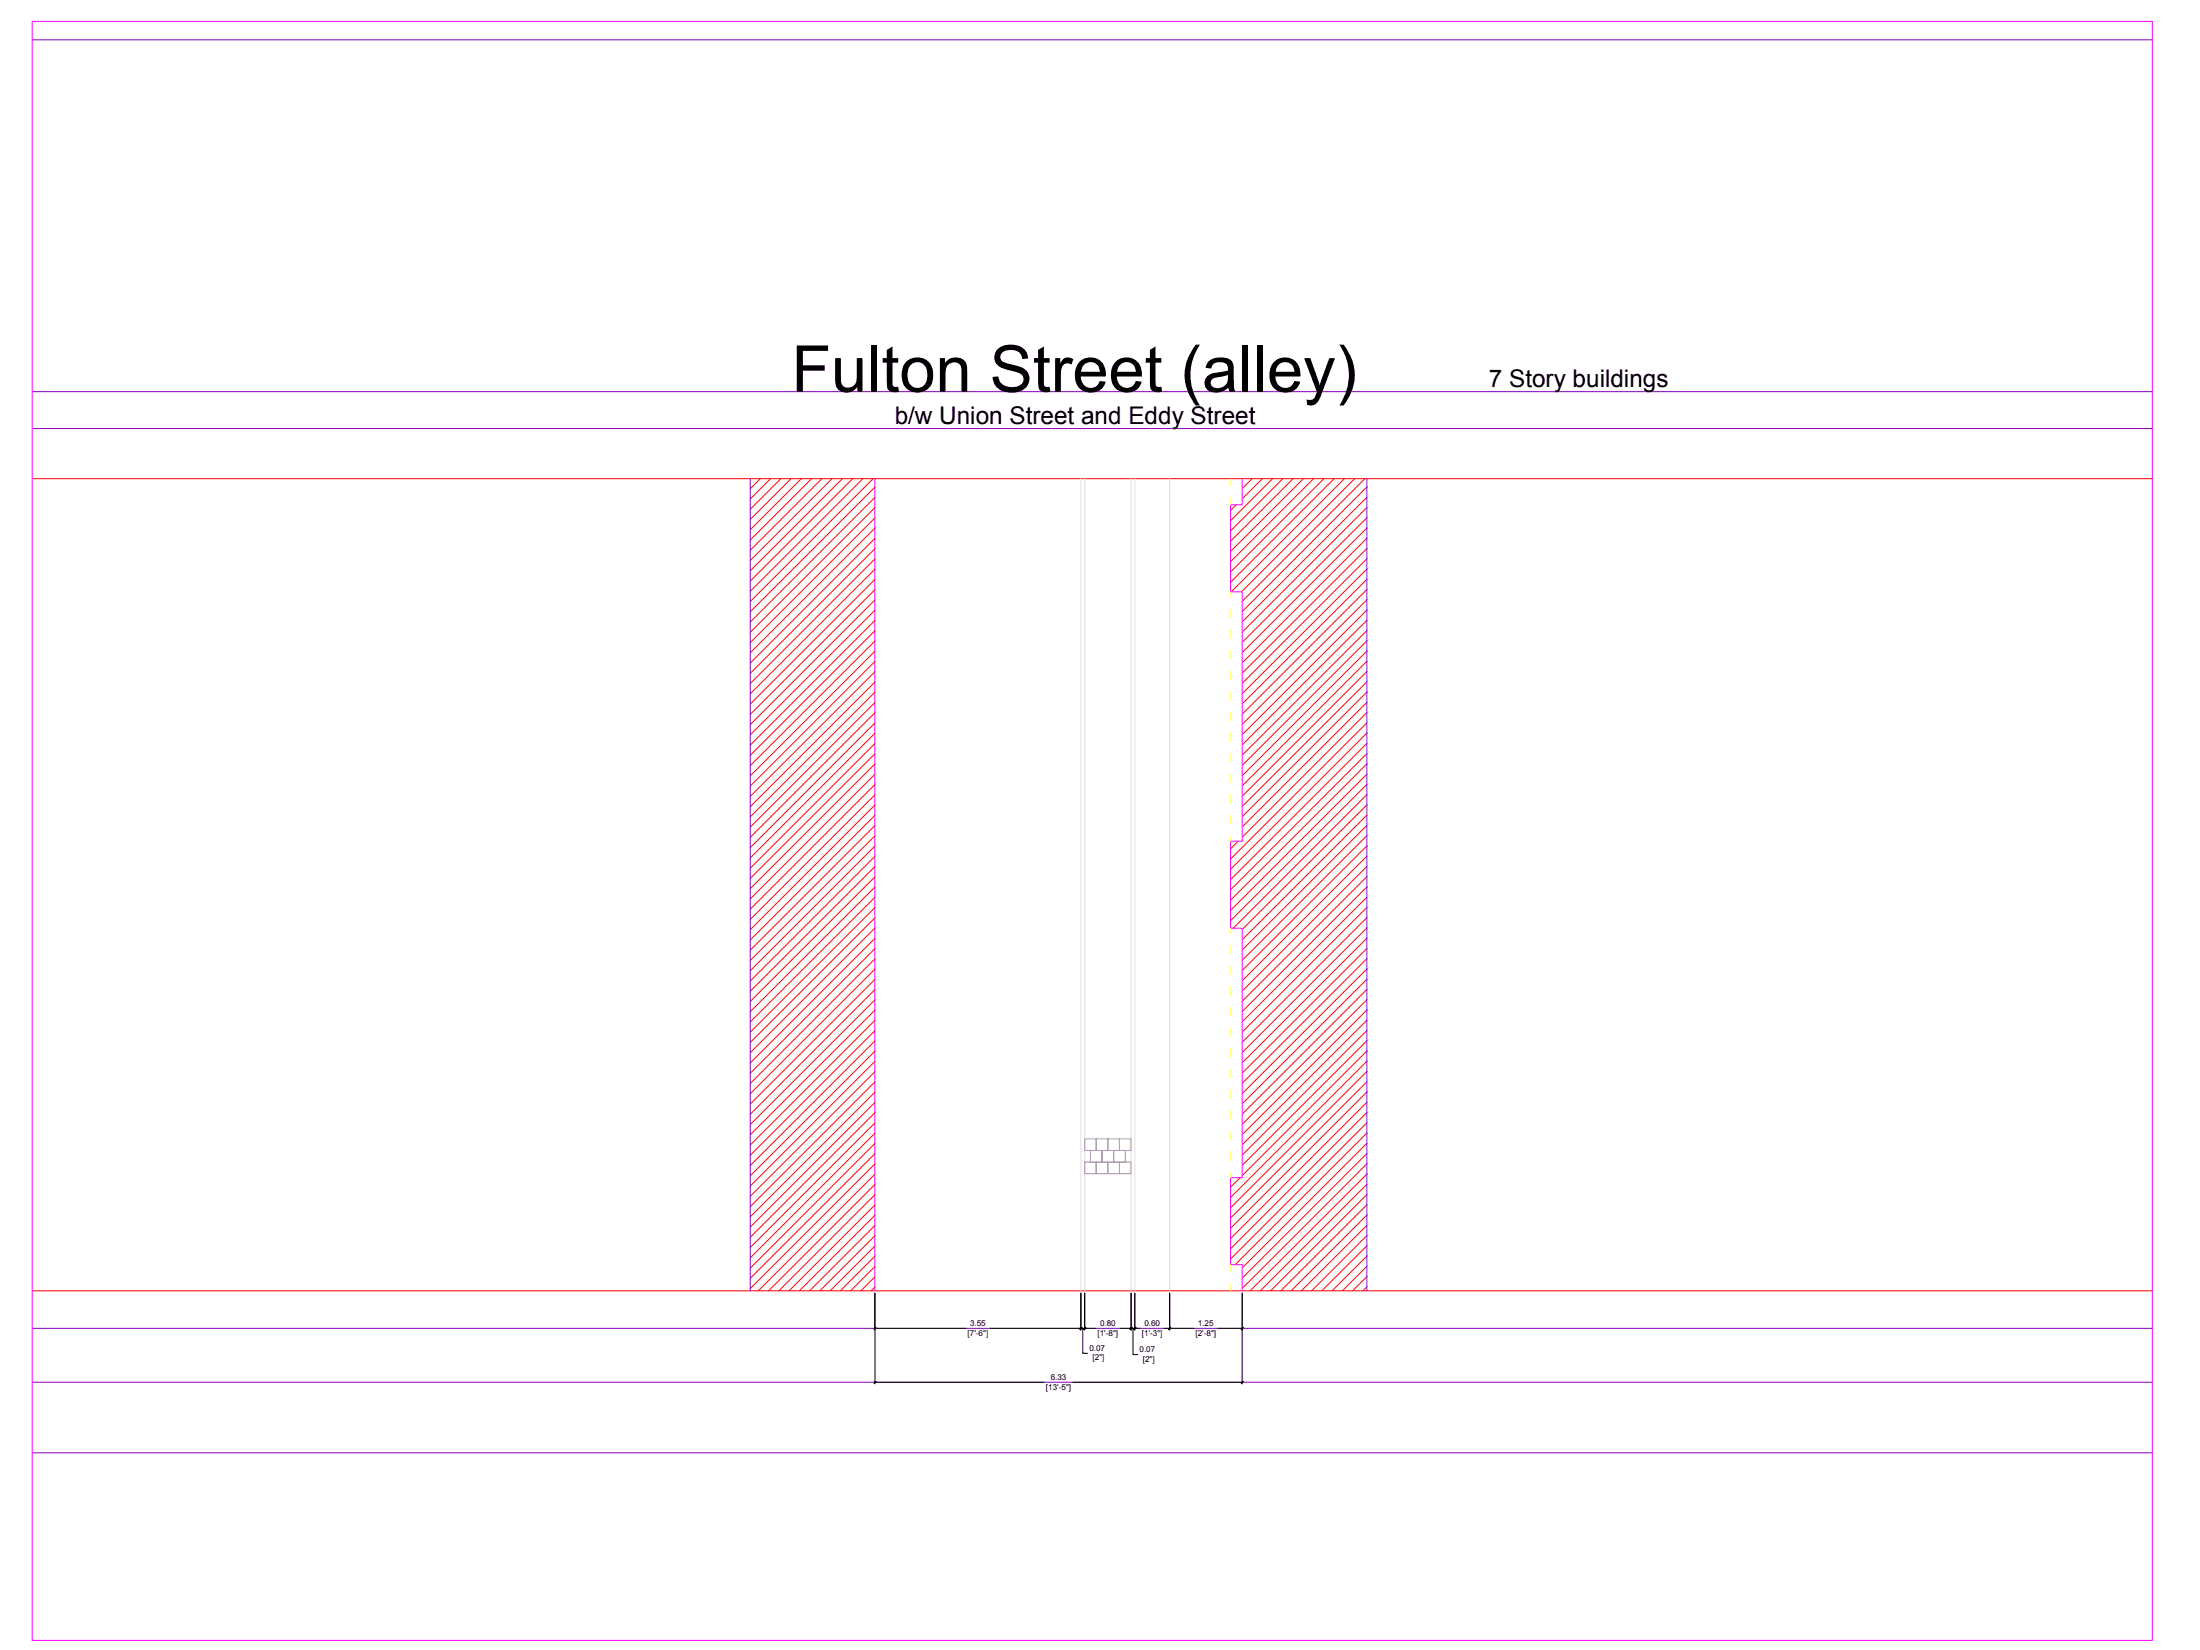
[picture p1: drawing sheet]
<svg xmlns="http://www.w3.org/2000/svg" width="1219mm" height="914mm" viewBox="0 0 1219 914" stroke-linecap="round" stroke-linejoin="round" font-family="sans-serif">
<!-- layer: HIDDEN -->
<path d="M18 22h1175M18 217h1175M18 238h1175M416 265v450M758 265v450M18 736h1175M18 766h1175M18 805h1175" fill="none" stroke="#8a00b8" stroke-width=".55"/>
<g fill="none" stroke="#f00" stroke-width=".55">
<path d="M421 265l-5 6M427 265l-11 12M433 265l-17 17M438 265l-22 23M444 265l-28 29M450 265l-34 34M455 265l-39 40M461 265l-45 46M467 265l-51 51M473 265l-57 57M478 265l-62 63M484 265l-68 68"/>
<path d="M485 270l-69 69M485 276l-69 69M685 280l-3 3M694 265l-6 6M700 265l-12 11M705 265l-23 24M711 265l-29 29M717 265l-35 35M722 265l-40 41M728 265l-46 46M734 265l-52 52M739 265l-57 58"/>
<path d="M745 265l-63 63M751 265l-63 63M756 265l-68 68M758 270l-70 69M758 276l-70 69M485 281l-69 69M485 287l-69 69M485 293l-69 69M485 298l-69 69M758 281l-70 69M758 287l-70 69M758 293l-70 69"/>
<path d="M758 298l-70 69M485 304l-69 69M485 310l-69 69M485 315l-69 70M758 304l-70 69M758 310l-70 69M758 315l-70 69M485 321l-69 69M485 327l-69 69M485 332l-69 70M485 338l-69 69M758 321l-70 69"/>
<path d="M758 327l-70 69M758 332l-70 69M758 338l-70 69M485 344l-69 69M485 349l-69 70M485 355l-69 69M758 344l-70 69M758 349l-70 70M758 355l-70 69M485 361l-69 69M485 367l-69 69M485 372l-69 69"/>
<path d="M485 378l-69 69M758 361l-70 69M758 366l-70 70M758 372l-70 69M758 378l-70 69M485 384l-69 69M485 389l-69 69M485 395l-69 69M758 384l-70 69M758 389l-70 69M758 395l-70 69M485 401l-69 69"/>
<path d="M485 406l-69 69M485 412l-69 69M485 418l-69 69M758 401l-76 75M758 406l-76 76M758 412l-76 75M758 418l-76 75M485 423l-69 69M485 429l-69 69M485 435l-69 69M758 423l-76 76M758 429l-76 76"/>
<path d="M758 435l-76 75M485 440l-69 70M485 446l-69 69M485 452l-69 69M485 457l-69 70M758 440l-75 74M758 446l-70 69M758 452l-70 69M758 457l-70 70M485 463l-69 69M485 469l-69 69M485 475l-69 69"/>
<path d="M686 466l-4 4M758 463l-70 69M758 469l-70 69M758 474l-70 70M485 480l-69 69M485 486l-69 69M485 492l-69 69M485 497l-69 69M758 480l-70 69M758 486l-70 69M758 492l-70 69M758 497l-70 69"/>
<path d="M485 503l-69 69M485 509l-69 69M485 514l-69 69M485 520l-69 69M758 503l-70 69M758 509l-70 69M758 514l-70 69M758 520l-70 69M485 526l-69 69M485 531l-69 69M485 537l-69 69M758 526l-70 69"/>
<path d="M758 531l-70 69M758 537l-70 69M485 543l-69 69M485 548l-69 70M485 554l-69 69M485 560l-69 69M758 543l-70 69M758 548l-70 69M758 554l-70 69M758 560l-70 69M485 565l-69 70M485 571l-69 69"/>
<path d="M485 577l-69 69M758 565l-70 69M758 571l-70 69M758 577l-70 69M485 582l-69 70M485 588l-69 69M485 594l-69 69M485 600l-69 69M758 582l-70 70M758 588l-76 76M758 594l-76 75M758 599l-76 76"/>
<path d="M485 605l-69 69M485 611l-69 69M485 617l-69 69M758 605l-76 76M758 611l-76 75M758 617l-76 75M485 622l-69 69M485 628l-69 69M485 634l-69 69M485 639l-69 69M758 622l-76 76M758 628l-73 73"/>
<path d="M758 634l-70 69M758 639l-70 69M485 645l-69 69M485 651l-65 64M485 656l-59 59M687 653l-5 5M758 645l-70 69M758 651l-65 64M758 656l-60 59M485 668l-48 47M485 673l-42 42M485 679l-36 36"/>
<path d="M485 662l-53 53M758 662l-54 53M758 668l-48 47M758 673l-42 42M758 679l-37 36M485 685l-31 30M485 690l-25 25M485 696l-19 19M758 685l-31 30M758 690l-25 25M758 696l-20 19M485 702l-14 13"/>
<path d="M485 708l-8 7M485 713l-2 2M758 702l-14 13M758 707l-8 8M758 713l-3 2"/>
</g>
<!-- layer: Edge -->
<path d="M18 265h1175M18 715h1175" fill="none" stroke="#f00" stroke-width=".55"/>
<!-- layer: Poche -->
<path d="M18 12h1175v897h-1175zM485 265v450M688 265v15h-6v48h6v138h-6v48h6v139h-6v48h6v14" fill="none" stroke="#f0f" stroke-width=".55"/>
<!-- layer: Details -->
<path d="M599 265v450M601 265v450M627 265v450M629 265v450M648 265v450" fill="none" stroke="#dcdcdc" stroke-width=".55"/>
<!-- layer: Hatch and Paving -->
<path d="M601 631h7v7h-7zM604 638h7v6h-7zM608 631h6v7h-6zM611 638h6v6h-6zM614 631h6v7h-6zM617 638h7v6h-7zM620 631h7v7h-7zM601 644h7v6h-7zM608 644h6v6h-6zM614 644h6v6h-6zM620 644h7v6h-7z" fill="none" stroke="#989898" stroke-width=".55"/>
<!-- layer: Text -->
<g fill="none" stroke="#000" stroke-width=".55">
<path d="M485 717v50M599 717v20M601 717v20M627 717v20M629 717v20M648 717v20M688 717v50M485 736h50M549 736h58M600 736v14h3M621 736h11M628 736v15h2"/>
<path d="M645 736h17M675 736h13M485 766h94M595 766h93"/>
</g>
<!-- layer: 0 -->
<g fill="#000" stroke="#000" stroke-width=".55">
<path d="M485 736l-1 1zM484 737l1-1z"/>
<path d="M598 737l1-1zM599 736v1z"/>
<path d="M598 737l1-1zM599 736v1z"/>
<path d="M602 736l-1 1zM601 737l1-1z"/>
<path d="M602 736l-1 1zM601 737l1-1z"/>
<path d="M626 737l1-1zM627 736l-1 1z"/>
<path d="M626 737l1-1zM627 736l-1 1z"/>
<path d="M629 736l-1 1zM628 737l1-1z"/>
<path d="M629 736l-1 1zM628 737l1-1z"/>
<path d="M648 737l1-1zM649 736l-1 1z"/>
<path d="M649 736l-1 1zM648 737l1-1z"/>
<path d="M688 737l1-1zM689 736l-1 1z"/>
<path d="M485 765l-1 2zM484 766l1-1z"/>
<path d="M688 766l1-1zM689 765l-1 2z"/>
</g>
<!-- layer: Above -->
<g fill="none" stroke="#ff0" stroke-width=".55">
<path d="M682 265v4M682 276v4M682 328v3M682 338v4M682 349v5M682 361v4M682 372v5M682 383v5M682 395v4M682 406v5M682 418v4M682 429v5"/>
<path d="M682 441v4M682 452v5M682 463v3M682 514v3M682 524v5M682 536v4M682 547v5M682 558v5M682 570v4M682 581v5M682 593v4M682 604v5"/>
<path d="M682 616v4M682 627v5M682 638v5M682 650v3M682 701v4M682 712v3"/>
</g>
<text font-size="35.9" x="439" y="217">Fulton Street (alley)</text>
<g font-size="13.5">
<text x="825" y="214">7 Story buildings</text>
<text x="496" y="235">b/w Union Street and Eddy Street</text>
</g>
<g font-size="4.5">
<text x="538" y="735">3.55</text>
<text x="610" y="735">0.80</text>
<text x="634" y="735">0.60</text>
<text x="664" y="735">1.25</text>
<text x="536" y="741">[7'-6&quot;]</text>
<text x="608" y="741">[1'-8&quot;]</text>
<text x="633" y="741">[1'-3&quot;]</text>
<text x="663" y="741">[2'-8&quot;]</text>
<text x="604" y="748">0.07</text>
<text x="632" y="749">0.07</text>
<text x="606" y="754">[2&quot;]</text>
<text x="633" y="755">[2&quot;]</text>
<text x="582" y="765">6.33</text>
<text x="580" y="771">[13'-5&quot;]</text>
</g>
</svg>
